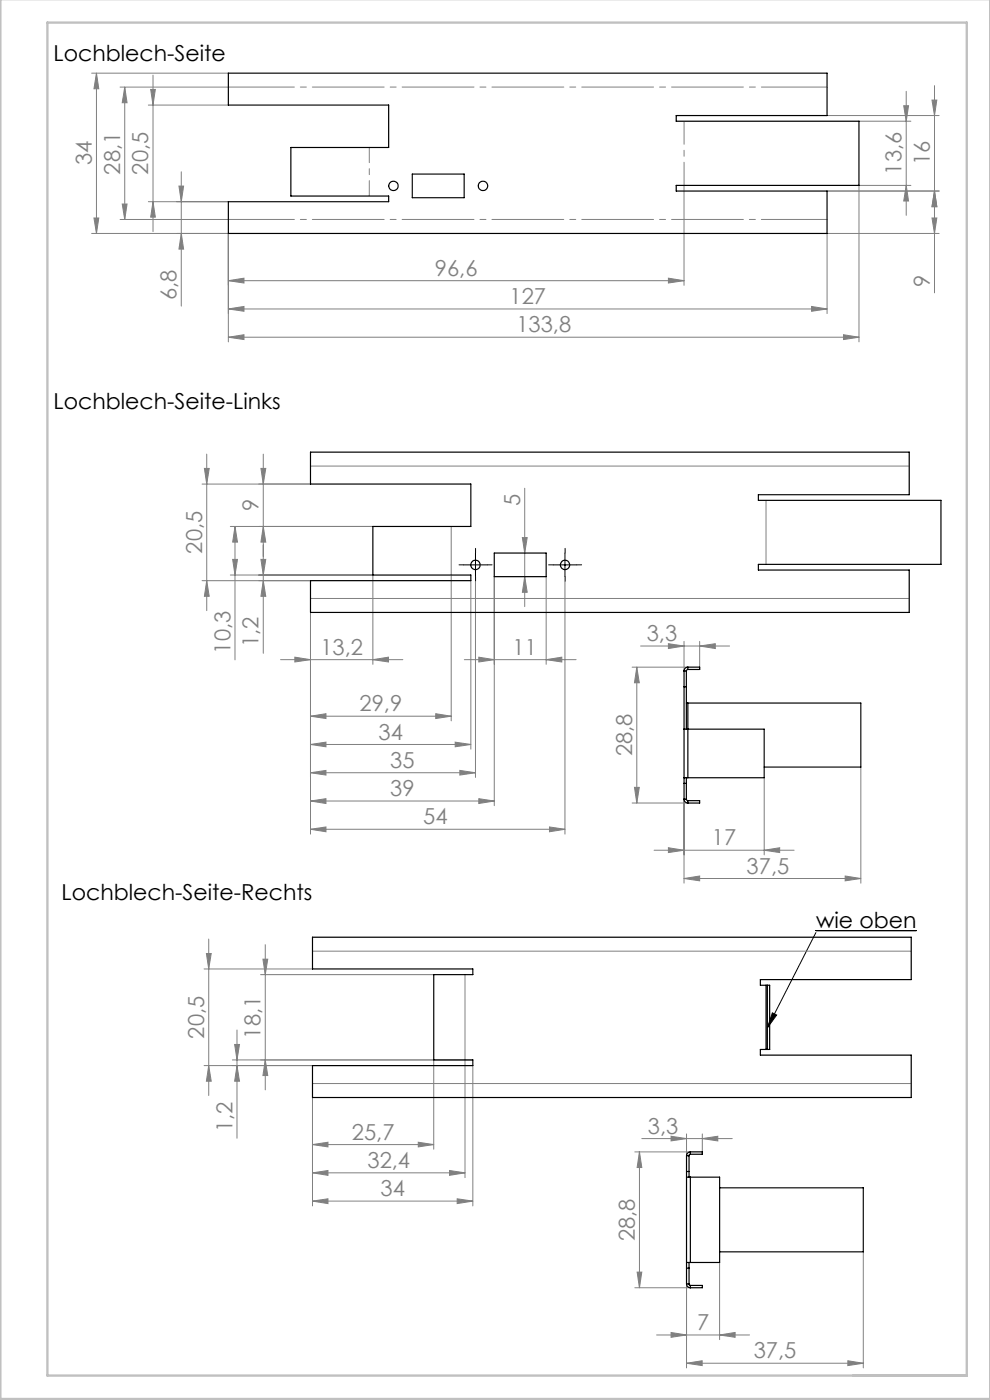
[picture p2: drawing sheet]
<svg xmlns="http://www.w3.org/2000/svg" width="210mm" height="297mm" viewBox="0 0 210 297" stroke-linecap="round" stroke-linejoin="round" font-family="sans-serif">
<path d="M98.4 119.8h5M100.9 117.3v5M117.4 119.8h4.9M119.8 117.3v5M173.1 197.4h21.3M173.1 197.8l-10.3 20.2M163.8 214.9l.9 .4-1.9 2.7z" fill="none" stroke="#000" stroke-width=".21"/>
<g fill="none" stroke="#808080" stroke-width=".21">
<path d="M19.4 15.5h29M20.5 15.5l.5 3.3h-1.1zM20.5 15.5v34M25.5 18.5h22.9M26.5 18.5v28.1M26.5 18.5l.5 3.3h-1.1zM32 19h.9l-.4 3.3zM32.5 15.9v33.2M192.2 19.4v26.3M198.2 18.2v43.9M31.5 22.3h16.9M38 39.5h.9l-.4 3.3z"/>
<path d="M38.5 36.4v28.5M145.1 39.3v21.2M175.4 24.5h23.8M182.2 25.7h11M191.7 22.4h1l-.5 3.3zM192.2 39.3l.5 3.3h-1zM193.2 39.3h-11v33.2M197.7 21.2h1l-.5 3.3zM19.4 49.5h29v23M19.9 46.2h1.1l-.5 3.3zM25.5 46.6h22.9M25.9 43.3h1.1l-.5 3.3z"/>
<path d="M31.5 42.8h16.9M32.5 42.8l.4 3.3h-.9zM38.5 49.5l.4 3.3h-.9zM48.4 59.5l3.4-.5v1zM48.4 59.5h96.7M141.8 59l3.3 .5-3.3 .5zM175.4 40.5h23.8M197.7 46.2h1l-.5 3.3zM198.2 40.5l.5 3.3h-1zM199.2 49.5h-23.8v17M48.4 71.5l3.4-.5v1zM48.4 71.5h133.8"/>
<path d="M48.4 65.5l3.4-.5v1zM48.4 65.5h127M172.2 65l3.2 .5-3.2 .5zM178.9 71l3.3 .5-3.3 .5zM43.4 99.4h1l-.5 3.3zM43.9 96.3v33.2M55.4 99.4h1l-.6 3.3zM55.8 96.3v42.3M65.9 98.9h127M42.9 102.7h23M48.9 111.7h30.2M49.4 118.7h1l-.6 3.3z"/>
<path d="M49.8 111.7v28.3M49.8 111.7l.6 3.3h-1zM55.4 118.7h1l-.6 3.3zM55.8 111.7l.6 3.3h-1zM95.7 111.7v41.2M110.8 114h1l-.5 3.3zM111.3 103.6v25.1M162.5 106.1v13.6M42.9 123.2h23M43.9 123.2l.5 3.3h-1zM48.9 122h30.2v18.9M55.8 123.2l.6 3.3h-1z"/>
<path d="M59.5 139.9h25.9M62.5 139.4l3.4 .5-3.4 .5zM65.9 127h127M65.9 129.9v47M79.1 139.9l3.3-.5v1zM98.5 139.9h23.7M99.9 123.2v35.7M100.9 123.4v41.5M101.6 139.4l3.2 .5-3.2 .5zM104.8 122.3v48.6M111.3 122.3l.5 3.4h-1zM115.9 139.9l3.3-.5v1z"/>
<path d="M115.9 122.3v18.6M119.8 123.4v53.5M135.9 137.1h18.9M141.8 136.6l3.3 .5-3.3 .5zM145.1 136.1v6.2M148.4 137.1l3.3-.5v1zM148.4 136.1v5.9M65.9 151.9l3.2-.5v1zM65.9 157.9l3.2-.5v1zM65.9 151.9h29.8M65.9 157.9h34M92.4 151.4l3.3 .5-3.3 .5z"/>
<path d="M96.6 157.4l3.3 .5-3.3 .5zM134.1 141.5h11.8M135.1 141.5l.5 3.3h-1zM135.1 141.5v28.9M65.9 163.9l3.2-.5v1zM65.9 175.9l3.2-.5v1.1zM65.9 169.9l3.2-.5v1.1zM65.9 163.9h35M65.9 175.9h53.9M65.9 169.9h38.9M97.5 163.4l3.4 .5-3.4 .5zM101.6 169.4l3.2 .5-3.2 .6z"/>
<path d="M116.6 175.4l3.2 .5-3.2 .6zM134.1 170.4h11.8M134.6 167h1l-.5 3.4zM141.8 179.8l3.3 .6-3.3 .5zM145.1 169.5v17.9M162.1 165v16.4M182.6 162.7v24.7M44.3 199.2v33.2M138.7 180.4h29.8M145.1 186.4l3.3-.6v1.1zM145.1 186.4h37.5M162.1 180.4l3.3-.6v1.1z"/>
<path d="M179.3 185.8l3.3 .6-3.3 .5zM43.3 205.6h23M43.8 202.3h1l-.5 3.3zM50.3 218.5v23M55.3 206.8h36.7M55.8 203.5h1l-.5 3.3zM56.3 200.4v30.8M66.3 201.8h127M98.6 206.8v43M43.3 226.1h57v29.7M44.3 226.1l.5 3.3h-1zM49.3 224.9h51"/>
<path d="M49.8 221.6h1l-.5 3.3zM50.3 226.1l.5 3.3h-1zM56.3 224.9l.5 3.3h-1zM66.3 232.8v23M66.3 229.9h127M92 224.9v18.9M66.3 242.8l3.3-.5v1zM66.3 254.8l3.3-.5v1zM66.3 242.8h25.7M66.3 254.8h34M66.3 248.8l3.3-.5v1zM66.3 248.8h32.3"/>
<path d="M88.7 242.3l3.3 .5-3.3 .5zM95.4 248.3l3.2 .5-3.2 .5zM97 254.3l3.3 .5-3.3 .5zM134.7 244.4h11.7M135.6 244.4l.5 3.3h-1zM135.6 244.4v28.8M136.1 241.5h19.2M142.3 241l3.3 .5-3.3 .5zM145.6 240.6v4.6M149 241.5l3.3-.5v1zM149 240.6v4.3M134.7 273.2h11.7"/>
<path d="M135.1 269.9h1l-.5 3.3zM145.6 272.4v17.8M152.6 267.8v16.4M183.1 265.6v24.6M139.3 283.2h19.7M142.3 282.7l3.3 .5-3.3 .5zM145.6 289.2l3.3-.5v1zM145.6 289.2h37.5M152.6 283.2l3.3-.5v1zM179.8 288.7l3.3 .5-3.3 .5z"/>
</g>
<path d="M98.4 119.8h-1M100.9 117.3v-1M103.4 119.8h1M117.4 119.8h-1M119.9 117.3v-1M122.4 119.8h1M100.9 122.3v1M119.9 122.3v1" fill="none" stroke="#000" stroke-width=".21" stroke-dasharray="15.2 1.3 1.3 1.3"/>
<path d="M.1 -.1v296.9h209.9v-296.9M10.1 4.8h195v287h-195z" fill="none" stroke="#c0c0c0" stroke-width=".5"/>
<path d="M78.3 31.3v10.3" fill="none" stroke="#808080" stroke-width=".21" stroke-dasharray="15.2 1.3 1.3 1.3" stroke-dashoffset="12"/>
<path d="M145.1 39.3v-13.6" fill="none" stroke="#808080" stroke-width=".21" stroke-dasharray="15.2 1.3 1.3 1.3" stroke-dashoffset="10.3"/>
<path d="M175.5 18.5h-127M48.5 46.6h127" fill="none" stroke="#808080" stroke-width=".21" stroke-dasharray="15.2 1.3 1.3 1.3" stroke-dashoffset="1.3"/>
<path d="M163.8 214.9l.9 .4-1.9 2.7z" fill="#000"/>
<g fill="#808080">
<path d="M79.1 139.9l3.3-.5v1zM62.5 139.4l3.4 .5-3.4 .5zM92.4 151.4l3.3 .5-3.3 .5zM65.9 151.9l3.2-.5v1zM96.6 157.4l3.3 .5-3.3 .5zM65.9 157.9l3.2-.5v1zM88.7 242.3l3.3 .5-3.3 .5zM66.3 242.8l3.3-.5v1zM97 254.3l3.3 .5-3.3 .5zM66.3 254.8l3.3-.5v1zM178.9 71l3.3 .5-3.3 .5zM48.4 71.5l3.4-.5v1zM141.8 59l3.3 .5-3.3 .5zM48.4 59.5l3.4-.5v1zM179.3 185.8l3.3 .6-3.3 .5zM145.1 186.4l3.3-.6v1.1zM162.1 180.4l3.3-.6v1.1zM141.8 179.8l3.3 .6-3.3 .5zM148.4 137.1l3.3-.5v1zM141.8 136.6l3.3 .5-3.3 .5z"/>
<path d="M101.6 139.4l3.2 .5-3.2 .5zM115.9 139.9l3.3-.5v1zM65.9 163.9l3.2-.5v1zM97.5 163.4l3.4 .5-3.4 .5zM65.9 175.9l3.2-.5v1.1zM116.6 175.4l3.2 .5-3.2 .6zM65.9 169.9l3.2-.5v1.1zM101.6 169.4l3.2 .5-3.2 .6zM66.3 248.8l3.3-.5v1zM95.4 248.3l3.2 .5-3.2 .5zM48.4 65.5l3.4-.5v1zM172.2 65l3.2 .5-3.2 .5zM142.3 282.7l3.3 .5-3.3 .5zM152.6 283.2l3.3-.5v1zM145.6 289.2l3.3-.5v1zM179.8 288.7l3.3 .5-3.3 .5zM142.3 241l3.3 .5-3.3 .5zM149 241.5l3.3-.5v1z"/>
<path d="M49.4 118.7h1l-.6 3.3zM49.8 111.7l.6 3.3h-1zM55.8 123.2l.6 3.3h-1zM55.4 118.7h1l-.6 3.3zM55.8 111.7l.6 3.3h-1zM55.4 99.4h1l-.6 3.3zM56.3 224.9l.5 3.3h-1zM55.8 203.5h1l-.5 3.3zM25.9 43.3h1.1l-.5 3.3zM26.5 18.5l.5 3.3h-1.1z"/>
<path d="M197.7 46.2h1l-.5 3.3zM198.2 40.5l.5 3.3h-1z"/>
<path d="M135.1 141.5l.5 3.3h-1zM134.6 167h1l-.5 3.4zM135.6 244.4l.5 3.3h-1zM135.1 269.9h1l-.5 3.3z"/>
<path d="M43.4 99.4h1l-.5 3.3zM43.9 123.2l.5 3.3h-1zM110.8 114h1l-.5 3.3zM111.3 122.3l.5 3.4h-1zM43.8 202.3h1l-.5 3.3zM44.3 226.1l.5 3.3h-1zM49.8 221.6h1l-.5 3.3zM50.3 226.1l.5 3.3h-1zM20.5 15.5l.5 3.3h-1.1zM19.9 46.2h1.1l-.5 3.3zM32 19h.9l-.4 3.3zM32.5 42.8l.4 3.3h-.9zM191.7 22.4h1l-.5 3.3zM192.2 39.3l.5 3.3h-1zM197.7 21.2h1l-.5 3.3zM198.2 40.5l.5 3.3h-1zM38 39.5h.9l-.4 3.3zM38.5 49.5l.4 3.3h-.9z"/>
</g>
<g fill="none" stroke="#000" stroke-width=".25">
<path d="M48.4 15.5h127v9h-32v1.2h38.8v13.6h-38.8v1.2h32v9h-127v-6.7h34v-1.2h-20.7v-10.3h20.7v-9h-34zM87.5 36.9h11v5h-11zM65.9 95.9h127v9h-32v1.2h38.7v13.6h-38.7v1.2h32v9h-127v-6.7h34v-1.2h-20.8v-10.3h20.8v-9h-34zM104.8 117.3h11.1v5h-11.1zM145.1 154.7h17v10.3h-16.2M145.1 142.3h.5M145.1 145.7h.5M145.1 142.3v27.2M145.6 149.2h.3M145.6 142.3v12.4M145.9 141.5a.85 .85 0 0 0-.8 .8M145.9 142l-.3 .3"/>
<path d="M145.9 141.5v.5M145.9 149.2v15.8M145.9 141.5h2.5v.5h-2.5M145.9 149.2h36.7v13.5h-20.5M145.1 169.5a.85 .85 0 0 0 .8 .9M145.1 165h.8M145.1 169.5h.5M145.1 166.2h.5M145.6 169.5l.3 .4M145.6 165v4.5M145.9 169.9v.5M145.9 169.9h2.5v.5h-2.5"/>
<path d="M162.5 209h.3M162.5 209h-1.2v-1.2h32v-9h-127v6.8h34v1.2h-8.3v18.1h8.3v1.2h-34v6.7h127v-9h-32v-1.2h1.2M162.5 209v13.6M162.8 209v13.6M162.8 209h.5v13.6h-.5M162.5 222.6h.3M145.6 249.7h.8M145.6 245.2h.6M145.6 248.5h.6M145.6 245.2v27.2M146.2 245.2v4.5M146.4 244.4a.85 .85 0 0 0-.8 .8"/>
<path d="M146.4 244.9l-.2 .3M146.4 244.4v.5M146.4 249.7v18.1M146.4 244.4h2.6v.5h-2.6M146.4 249.7h6.2v18.1h-6.2M152.6 252h30.5v13.6h-30.5M145.6 272.4a.85 .85 0 0 0 .8 .8M145.6 267.8h.8M145.6 272.4h.6M145.6 269h.6M146.2 272.4l.2 .3M146.2 267.8v4.6"/>
<path d="M146.4 272.7v.5M146.4 272.7h2.6v.5h-2.6"/>
<circle cx="83.4" cy="39.4" r="1"/>
<circle cx="102.5" cy="39.4" r="1"/>
<circle cx="100.9" cy="119.8" r="1"/>
<circle cx="119.9" cy="119.8" r="1"/>
</g>
<g font-size="4.7">
<text x="11.4" y="12.9">Lochblech-Seite</text>
<text x="11.4" y="86.8">Lochblech-Seite-Links</text>
<text x="13.1" y="190.8">Lochblech-Seite-Rechts</text>
<text x="173.2" y="196.8">wie oben</text>
</g>
<g font-size="4.7" fill="#808080">
<text x="19.5" y="35.1" transform="rotate(-90 19.5 35.1)">34</text>
<text x="197.2" y="35.1" transform="rotate(-90 197.2 35.1)">16</text>
<text x="25.5" y="37" transform="rotate(-90 25.5 37)">28,1</text>
<text x="31.5" y="37" transform="rotate(-90 31.5 37)">20,5</text>
<text x="191.2" y="37" transform="rotate(-90 191.2 37)">13,6</text>
<text x="92.3" y="58.5">96,6</text>
<text x="37.5" y="63.6" transform="rotate(-90 37.5 63.6)">6,8</text>
<text x="108.1" y="64.5">127</text>
<text x="197.2" y="60.8" transform="rotate(-90 197.2 60.8)">9</text>
<text x="109.5" y="70.5">133,8</text>
<text x="110.3" y="107.4" transform="rotate(-90 110.3 107.4)">5</text>
<text x="54.9" y="108.5" transform="rotate(-90 54.9 108.5)">9</text>
<text x="42.9" y="117.4" transform="rotate(-90 42.9 117.4)">20,5</text>
<text x="54.9" y="137.3" transform="rotate(-90 54.9 137.3)">1,2</text>
<text x="137.2" y="136">3,3</text>
<text x="48.9" y="138.7" transform="rotate(-90 48.9 138.7)">10,3</text>
<text x="68" y="138.9">13,2</text>
<text x="108.7" y="138.9">11</text>
<text x="76.3" y="150.9">29,9</text>
<text x="80.3" y="156.9">34</text>
<text x="134.1" y="160.5" transform="rotate(-90 134.1 160.5)">28,8</text>
<text x="82.8" y="162.9">35</text>
<text x="82.8" y="168.9">39</text>
<text x="89.8" y="174.9">54</text>
<text x="151" y="179.3">17</text>
<text x="158.4" y="185.3">37,5</text>
<text x="43.3" y="220.3" transform="rotate(-90 43.3 220.3)">20,5</text>
<text x="55.3" y="220.3" transform="rotate(-90 55.3 220.3)">18,1</text>
<text x="49.3" y="240.2" transform="rotate(-90 49.3 240.2)">1,2</text>
<text x="74.6" y="241.8">25,7</text>
<text x="137.5" y="240.5">3,3</text>
<text x="78" y="247.8">32,4</text>
<text x="80.7" y="253.8">34</text>
<text x="134.6" y="263.3" transform="rotate(-90 134.6 263.3)">28,8</text>
<text x="147.9" y="282.2">7</text>
<text x="159.9" y="288.2">37,5</text>
</g>
</svg>
